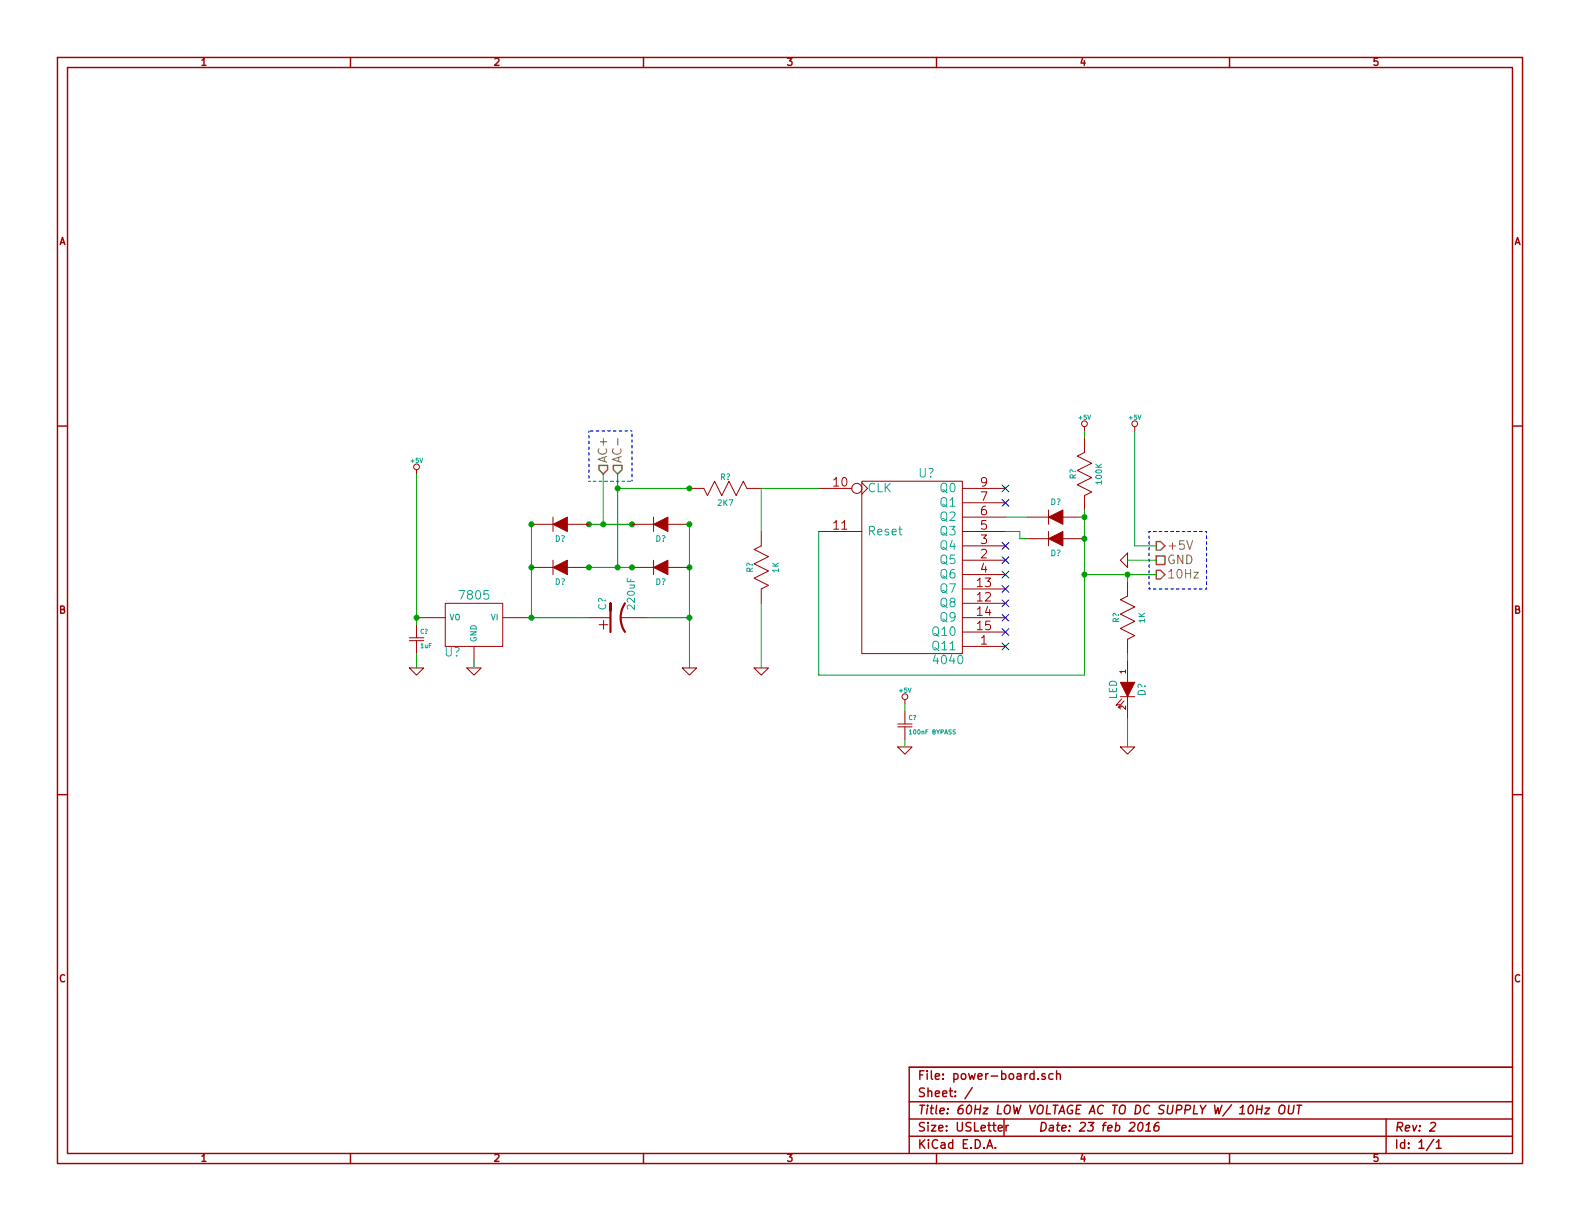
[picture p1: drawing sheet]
<svg xmlns="http://www.w3.org/2000/svg" width="279mm" height="216mm" viewBox="0 0 279 216" stroke-linecap="round" stroke-linejoin="round" font-family="sans-serif">
<g fill="none" stroke="#a00000" stroke-width=".25">
<path d="M10.2 10.2h259v195.5h-259zM11.9 11.9h255.6v192.1h-255.6zM62 10.2v1.7M113.8 10.2v1.7M165.6 10.2v1.7M217.4 10.2v1.7M10.2 75.3h1.7M267.5 75.3h1.7M10.2 140.5h1.7M267.5 140.5h1.7M160.8 194.8h106.7M160.8 197.9h106.7"/>
<path d="M171.9 192.3l-1.3 2M176.5 199.5l.8-.1-.1-.3-.4-.1-.3 .2 .1 .7h.6M177.5 197.9v3M177.9 199v1M178.3 199l-.2 .1-.2 .2M183.6 190.7v.2M184.8 189.9l-.3-.1-.3 .3 .1 .2 .5 .1v.4h-.6M186.2 189.9a.48 .48 0 0 0-.7 .1v.7l.3 .2 .4-.1M186.8 190l.1-.1a.36 .36 0 0 1 .6 .2v.8M186.8 189.3v1.6M201.4 198.6l.4-.1a.88 .88 0 0 1-.3 1.5l-.3-.3a1.19 1.19 0 0 1 .2-1.1zM202.6 200h.9"/>
<path d="M202.7 198.9l.5-.4-.2 1.5M204.9 198.5a.72 .72 0 0 0-.8 .6l-.1 .6 .3 .3 .5-.1 .1-.7a.49 .49 0 0 0-.8 .2M222.2 196.2h.9M223.2 195.4l-.2 1.6M223.7 195.9h.8l-.9 1.1h.8M226.3 195.7a.49 .49 0 0 1 .6-.3 .49 .49 0 0 1 .3 .5v.5a.53 .53 0 0 1-.4 .5 .53 .53 0 0 1-.6-.2zM227.9 195.4l-.1 1.3 .3 .3h.2l.4-.3 .1-1.3M229.3 195.4h.9M229.8 195.4l-.2 1.6M245.1 197.9v6.1M253 198.6l.2-.1h.4l.3 .3-.2 .3-.9 .9h.9M267.5 188.7h-106.7v15.3"/>
<path d="M62 204v1.7M113.8 204v1.7M160.8 200.9h106.7M165.6 204v1.7M174.5 203l.5-1.5 .5 1.5M174.7 202.6h.7M176 202.9v.1M217.4 204v1.7M253.5 201.4l-1.3 2M254 202l.4-.5v1.5M254 203h.9"/>
</g>
<path d="M105.9 82.3h1.5v.8l-.7 .7-.8-.7zM108.5 82.3h1.5v.8l-.8 .7-.7-.7zM204.5 95.8h.7l.8 .7-.8 .8h-.7zM204.5 98.3h1.5v1.5h-1.5zM204.5 100.8h.7l.8 .8-.8 .8h-.7z" fill="none" stroke="#808000" stroke-width=".25"/>
<path d="M109.2 77.5v1.2" fill="none" stroke="#808000" stroke-width=".18"/>
<g fill="#00a000" stroke="#00a000" stroke-width=".25">
<circle cx="104.1" cy="92.7" r=".41"/>
<circle cx="111.8" cy="92.7" r=".41"/>
<circle cx="106.7" cy="92.7" r=".41"/>
<circle cx="109.2" cy="100.3" r=".41"/>
<circle cx="121.9" cy="100.3" r=".41"/>
<circle cx="121.9" cy="109.2" r=".41"/>
<circle cx="94" cy="100.3" r=".41"/>
<circle cx="94" cy="109.2" r=".41"/>
<circle cx="73.7" cy="109.2" r=".41"/>
<circle cx="109.2" cy="86.4" r=".41"/>
<circle cx="121.9" cy="86.4" r=".41"/>
<circle cx="191.8" cy="95.3" r=".41"/>
<circle cx="191.8" cy="91.4" r=".41"/>
<circle cx="191.8" cy="101.6" r=".41"/>
<circle cx="199.4" cy="101.6" r=".41"/>
<circle cx="111.8" cy="100.3" r=".41"/>
<circle cx="121.9" cy="92.7" r=".41"/>
<circle cx="104.1" cy="100.3" r=".41"/>
<circle cx="94" cy="92.7" r=".41"/>
</g>
<g fill="none" stroke="#00a000" stroke-width=".18">
<path d="M191.8 76.2v1.3M200.7 76.2v20.3h3.8M73.7 83.8v26.7M94 92.7v16.5h10.1M104.1 92.7h7.7M106.7 83.8v8.9M109.2 83.8v16.5M109.2 86.4h12.7M121.9 92.7v25.4M144.8 86.4h-10.2v7.6M177.8 91.4h3.8M177.8 94h2.5v1.3h1.3"/>
<path d="M191.8 90.2v29.2h-47v-25.4M199.4 99.1h5.1M73.7 115.6v2.5M83.8 116.8v1.3M104.1 100.3h7.7M114.3 109.2h7.6M134.6 106.7v11.4M191.8 101.6h12.7M199.4 101.6v1.3M199.4 115.6v1.2M160 124.5v1.2M160 130.8v1.3"/>
<path d="M199.4 127v5.1"/>
</g>
<g fill="none" stroke="#a00000" stroke-width=".18">
<path d="M191.8 77.5v2.5l-1.3 .6 2.5 1.3-2.5 1.3 2.5 1.3-2.5 1.2 2.5 1.3-1.2 .6v2.6M191.8 75.4v.8M200.7 75.4v.8M73.7 83.1v.7M94 92.7h3.8M97.8 91.4v2.6M97.8 99.1v2.5M100.3 92.7h3.8M111.8 92.7h3.8M115.6 91.4v2.6M115.6 99.1v2.5M118.1 92.7h3.8"/>
<path d="M121.9 86.4h2.6l.6 1.2 1.3-2.5 1.2 2.5 1.3-2.5 1.3 2.5 1.2-2.5 .7 1.3h2.5M134.6 94v2.5l-1.3 .7 2.6 1.2-2.6 1.3 2.6 1.3-2.6 1.2 2.6 1.3-1.3 .6v2.6M144.8 94h7.6M144.8 86.4h5.8M152.4 85.1h17.8v30.5h-17.8zM152.4 85.3l1 1.1-1 1M170.2 99.1h7.6M170.2 96.5h7.6M170.2 94h7.6M170.2 91.4h7.6M170.2 88.9h7.6M170.2 86.4h7.6"/>
<path d="M181.6 91.4h3.8M181.6 95.3h3.8M185.4 90.2v2.5M185.4 94v2.5M188 91.4h3.8M188 95.3h3.8M198.1 99.1l1.3-1.3v2.5zM72.4 118.1h2.5l-1.2 1.3zM72.4 113.3h2.5M72.4 112.8h2.5M73.7 109.2h5M73.7 110.5v2.3"/>
<path d="M73.7 113.3v2.3M78.7 106.7h10.2v7.6h-10.2zM82.5 118.1h2.6l-1.3 1.3zM83.8 114.3v2.5M88.9 109.2h5.1M94 100.3h3.8M100.3 100.3h3.8M104.1 109.2h3.8M109.7 109.2h4.6M111.8 100.3h3.8M118.1 100.3h3.8M120.6 118.1h2.6l-1.3 1.3z"/>
<path d="M133.3 118.1h2.6l-1.3 1.3zM170.2 109.2h7.6M170.2 114.3h7.6M170.2 101.6h7.6M170.2 106.7h7.6M170.2 104.1h7.6M170.2 111.8h7.6M199.4 102.9v2.5l-1.3 .6 2.6 1.3-2.6 1.3 2.6 1.3-2.6 1.2 2.6 1.3-1.3 .6v2.6M199.4 116.8v3.9M158.7 132.1h2.6l-1.3 1.3zM158.7 128.5h2.6M158.7 128h2.6"/>
<path d="M160 123.7v.8M160 125.7v2.3M160 128.5v2.3M198.1 132.1h2.6l-1.3 1.3zM198.1 123.2h2.6M198.4 123.6l-1 1.1 .6-.1M198.8 124l-1.1 1.1 .7-.1M199.4 123.2v3.8"/>
<circle cx="191.8" cy="74.9" r=".51"/>
<circle cx="200.7" cy="74.9" r=".51"/>
<circle cx="73.7" cy="82.6" r=".51"/>
<circle cx="151.5" cy="86.4" r=".89"/>
<circle cx="160" cy="123.2" r=".51"/>
</g>
<path d="M107.9 108v-1.3v5.1M110.5 106.7a4.6 4.6 0 0 0 0 5" fill="none" stroke="#a00000" stroke-width=".38"/>
<path d="M104.1 76.2v8.9M111.8 76.2h-7.7M104.1 85.1h7.7M111.8 85.1v-8.9M203.2 94v10.1M213.4 94h-10.2M203.2 104.1h10.2M213.4 104.1v-10.1" fill="none" stroke="#00f" stroke-width=".18" stroke-dasharray=".5" stroke-dashoffset=".3"/>
<path d="M169 129.1h-.4v.2l.3 .2 .1 .1-.2 .2h-.3" fill="none" stroke="#00a0a0" stroke-width=".18"/>
<g fill="none" stroke="#0000c0" stroke-width=".18">
<path d="M177.2 85.8l1.2 1.2M177.2 88.3l1.2 1.2M177.2 95.9l1.2 1.2M177.2 98.5l1.2 1.2M178.4 85.8l-1.2 1.2M178.4 88.3l-1.2 1.2M178.4 95.9l-1.2 1.2M178.4 98.5l-1.2 1.2M177.2 101l1.2 1.2M177.2 103.5l1.2 1.2M177.2 106.1l1.2 1.2M177.2 108.6l1.2 1.2"/>
<path d="M177.2 111.2l1.2 1.2M177.2 113.7l1.2 1.2M178.4 101l-1.2 1.2M178.4 103.5l-1.2 1.2M178.4 106.1l-1.2 1.2M178.4 108.6l-1.2 1.2M178.4 111.2l-1.2 1.2M178.4 113.7l-1.2 1.2"/>
</g>
<g fill="#a00000" stroke="#a00000" stroke-width=".18">
<path d="M185.4 91.4l2.6-1.2v2.5z"/>
<path d="M185.4 95.3l2.6-1.3v2.5z"/>
<path d="M198.1 120.7h2.6l-1.3 2.5z"/>
<path d="M115.6 100.3l2.5-1.2v2.5z"/>
<path d="M115.6 92.7l2.5-1.3v2.6z"/>
<path d="M97.8 92.7l2.5-1.3v2.6z"/>
<path d="M97.8 100.3l2.5-1.2v2.5z"/>
</g>
<text font-size="2.8" fill="#a00000" x="107.7" y="111.3" transform="rotate(-90 107.7 111.3)">+</text>
<g font-size="2.1" fill="#808000">
<text x="107.4" y="81.9" transform="rotate(-90 107.4 81.9)">AC+</text>
<text x="110" y="81.9" transform="rotate(-90 110 81.9)">AC-</text>
<text x="206.4" y="97.3">+5V</text>
<text x="206.4" y="99.8">GND</text>
<text x="206.4" y="102.4">10Hz</text>
</g>
<g font-size="2.1" fill="#a00000">
<text x="147.4" y="86.1">10</text>
<text x="173.4" y="88.6">7</text>
<text x="173.4" y="86.1">9</text>
<text x="147.4" y="93.7">11</text>
<text x="173.4" y="93.7">5</text>
<text x="173.4" y="91.2">6</text>
<text x="173.4" y="98.8">2</text>
<text x="173.4" y="96.3">3</text>
<text x="173.4" y="101.3">4</text>
<text x="172.8" y="106.4">12</text>
<text x="172.8" y="103.9">13</text>
<text x="172.8" y="109">14</text>
<text x="172.8" y="111.5">15</text>
<text x="173.4" y="114">1</text>
<text x="162.3" y="191">File: power-board.sch</text>
<text x="162.3" y="197.1">Title: 60Hz LOW VOLTAGE AC TO DC SUPPLY W/ 10Hz OUT</text>
<text x="162.3" y="194.1">Sheet: /</text>
<text x="162.3" y="203.2">KiCad E.D.A.</text>
<text x="162.3" y="200.2">Size: USLetter</text>
<text x="183.6" y="200.2">Date: 23 feb 2016</text>
<text x="246.6" y="200.2">Rev: 2</text>
<text x="246.6" y="203.2">Id: 1/1</text>
</g>
<g font-size="2.1" fill="#00a0a0">
<text x="153.4" y="87.1">CLK</text>
<text x="162.4" y="84.5">U?</text>
<text x="166.3" y="89.7">Q1</text>
<text x="166.3" y="87.1">Q0</text>
<text x="153.4" y="94.7">Reset</text>
<text x="166.3" y="94.7">Q3</text>
<text x="166.3" y="92.2">Q2</text>
<text x="166.3" y="99.8">Q5</text>
<text x="166.3" y="97.3">Q4</text>
<text x="81.5" y="106.1">7805</text>
<text x="166.3" y="102.4">Q6</text>
<text x="166.3" y="107.4">Q8</text>
<text x="166.3" y="104.9">Q7</text>
<text x="165.2" y="112.5">Q10</text>
<text x="166.3" y="110">Q9</text>
<text x="78.6" y="116.2">U?</text>
<text x="165.2" y="115.1">Q11</text>
<text x="165.3" y="117.5">4040</text>
</g>
<g font-size="1.8" fill="#a00000">
<text x="35.6" y="11.7">1</text>
<text x="87.4" y="11.7">2</text>
<text x="139.2" y="11.7">3</text>
<text x="191" y="11.7">4</text>
<text x="242.8" y="11.7">5</text>
<text x="10.4" y="43.4">A</text>
<text x="267.7" y="43.4">A</text>
<text x="10.4" y="108.6">B</text>
<text x="267.7" y="108.6">B</text>
<text x="10.4" y="173.7">C</text>
<text x="267.7" y="173.7">C</text>
<text x="35.6" y="205.5">1</text>
<text x="87.4" y="205.5">2</text>
<text x="139.2" y="205.5">3</text>
<text x="191" y="205.5">4</text>
<text x="242.8" y="205.5">5</text>
</g>
<g font-size="1.8" fill="#00a0a0">
<text x="107.2" y="107.9" transform="rotate(-90 107.2 107.9)">C?</text>
<text x="112.3" y="107.5" transform="rotate(-90 112.3 107.5)">220uF</text>
<text x="197.6" y="123.7" transform="rotate(-90 197.6 123.7)">LED</text>
<text x="202.6" y="123.1" transform="rotate(-90 202.6 123.1)">D?</text>
</g>
<g font-size="1.4" fill="#00a0a0">
<text x="127" y="89.5">2K7</text>
<text x="127.3" y="84.9">R?</text>
<text x="185.8" y="89.3">D?</text>
<text x="190.3" y="84.8" transform="rotate(-90 190.3 84.8)">R?</text>
<text x="194.9" y="85.5" transform="rotate(-90 194.9 85.5)">100K</text>
<text x="98.1" y="95.8">D?</text>
<text x="115.9" y="95.8">D?</text>
<text x="133.2" y="101.3" transform="rotate(-90 133.2 101.3)">R?</text>
<text x="137.7" y="101.2" transform="rotate(-90 137.7 101.2)">1K</text>
<text x="185.8" y="98.4">D?</text>
<text x="98.1" y="103.5">D?</text>
<text x="115.9" y="103.5">D?</text>
<text x="79.5" y="109.7">VO</text>
<text x="84.3" y="113.5" transform="rotate(-90 84.3 113.5)">GND</text>
<text x="86.8" y="109.7">VI</text>
<text x="197.9" y="110.2" transform="rotate(-90 197.9 110.2)">R?</text>
<text x="202.5" y="110.1" transform="rotate(-90 202.5 110.1)">1K</text>
</g>
<g font-size="1.4" fill="#a00000">
<text x="199.1" y="119.1" transform="rotate(-90 199.1 119.1)">1</text>
<text x="199.1" y="125.5" transform="rotate(-90 199.1 125.5)">2</text>
</g>
<g font-size="1.1" fill="#00a0a0">
<text x="190.8" y="74.2">+5V</text>
<text x="199.7" y="74.2">+5V</text>
<text x="72.7" y="81.9">+5V</text>
<text x="74.3" y="112.1">C?</text>
<text x="74.4" y="114.6">1uF</text>
<text x="159.1" y="122.5">+5V</text>
<text x="160.7" y="127.3">C?</text>
<text x="161" y="129.9">100nF BYPASS</text>
</g>
</svg>
